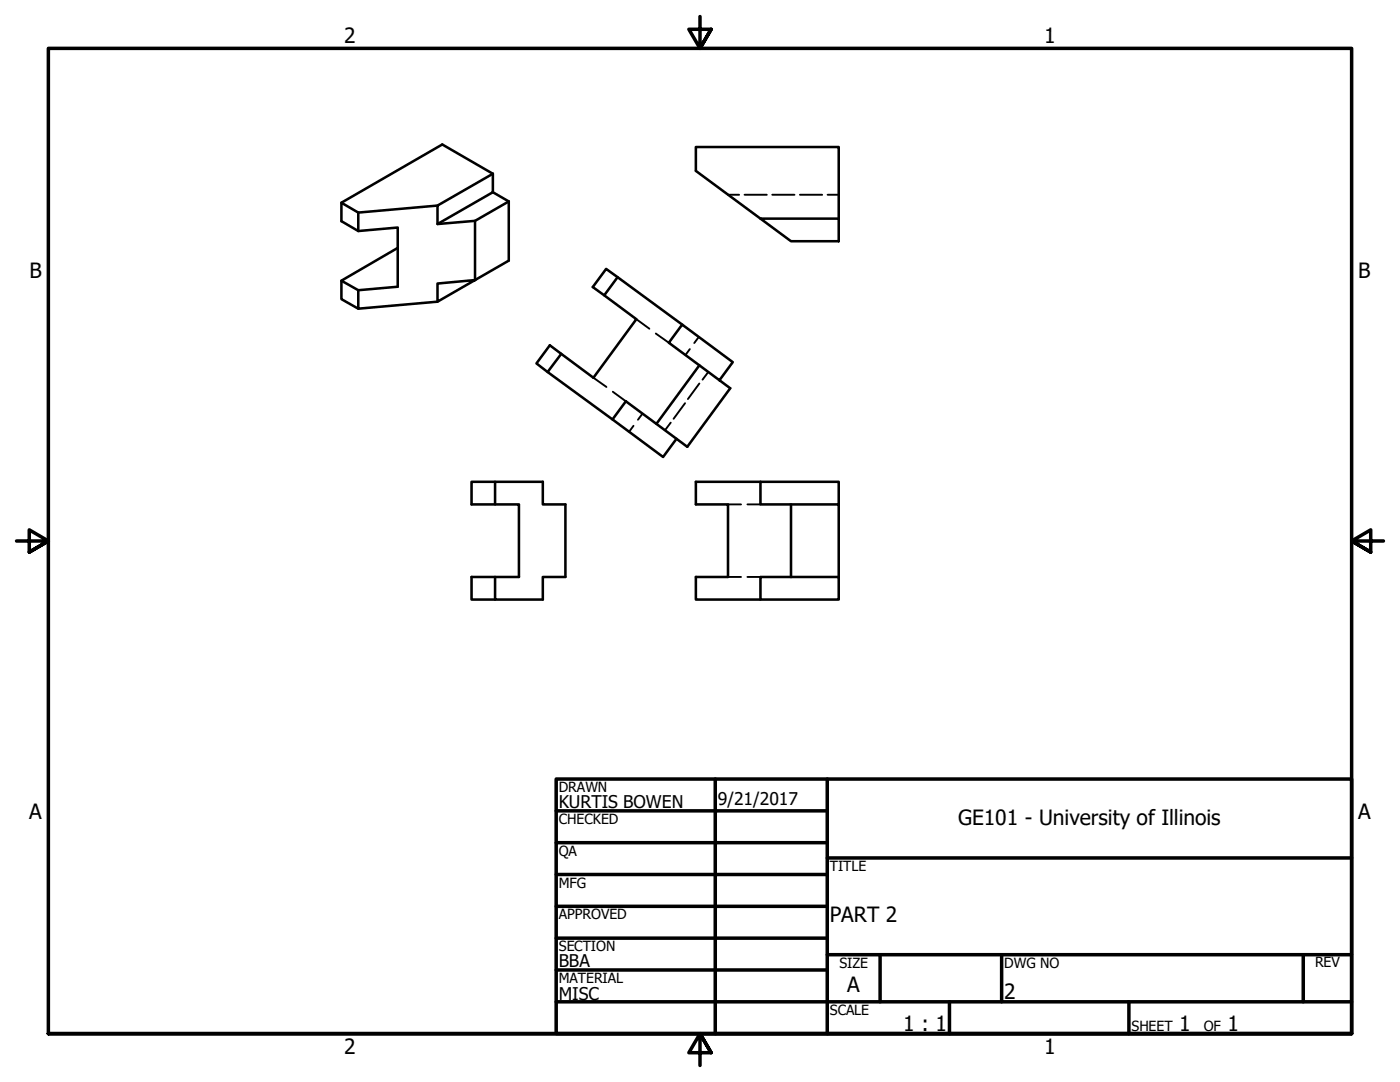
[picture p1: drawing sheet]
<svg xmlns="http://www.w3.org/2000/svg" width="279mm" height="216mm" viewBox="0 0 279 216" stroke-linecap="round" stroke-linejoin="round" font-family="sans-serif">
<!-- layer: Visible (ANSI) -->
<g fill="none" stroke="#000" stroke-width=".51">
<path d="M98.4 34.7l-11.1 6.3v3.7l7.5-.6 6.7-3.9M98.4 34.7v3.7l-11.1 6.3M98.4 34.7l-10.1-5.9-20.2 11.6M98.4 38.4l3.1 1.8M68.1 56v3.7l3.4 1.9M71.5 57.9v3.7l15.8-1.4M71.5 42.4v3.7M79.4 49.5l-11.3 6.5 3.4 1.9M87.3 41l-15.8 1.4-3.4-2v3.7l3.4 2 7.9-.7v11.8l-7.9 .7M101.5 40.2v11.8l-14.2 8.2v-3.6l7.5-.7v-11.8M123.3 55.3l-2.7 3.6M151.8 43.6l-12.9-9.5v-4.8h28.5v14.3"/>
<path d="M151.8 43.6h15.6v4.5h-9.5zM112 70.6l-2.7 3.6 12.9 9.5M136.1 64.8l-15.1-11.1-2.7 3.6 8.7 6.4-8.6 11.7-8.7-6.5-2.6 3.6 2.2 1.7M139.6 72.9l-8.6 11.7M143.6 75.9l2.6-3.6-10.1-7.5-2.6 3.6 12.2 9.1-8.5 11.7-12.3-9.1-2.7 3.6 10.1 7.5 2.7-3.6M98.8 96.1v4.5M151.8 96.1h-12.9v4.5h6.4v14.5h-6.4v4.5h12.9M98.8 115.1v4.5h9.5v-4.5h4.5v-14.5h-4.5v-4.5h-14.2v4.5h9.5v14.5h-9.5v4.5h4.7M151.8 115.1h15.6v4.5h-15.6zM157.9 100.6v14.5M167.4 100.6h-15.6v-4.5h15.6v19"/>
</g>
<!-- layer: Hidden (ANSI) -->
<g fill="none" stroke="#000" stroke-width=".38">
<path d="M145.3 38.9h2.2M148.6 38.9h4.4M154.1 38.9h4.5M159.6 38.9h4.5M165.2 38.9h2.2M118.4 75.4l2.6 1.8M122.3 78.2l2.6 1.9M127 63.7l2.6 1.9M130.9 66.5l2.6 1.9M137.7 69.7l-.9 1.2M139.4 67.2l-.8 1.3M139.6 76.5l-2.3 3.1"/>
<path d="M141.4 74.2l-1.2 1.6M126.4 85l-.9 1.2M128.2 82.5l-.9 1.3M133.9 84.3l-1.2 1.6M136.7 80.5l-2.3 3.1M145.3 115.1h2.6M145.3 100.6h2.6M149.2 115.1h2.6M149.2 100.6h2.6"/>
</g>
<!-- layer: Border (ANSI) -->
<g fill="none" stroke="#000" stroke-width=".7">
<path d="M139.7 3.3v6.4l-2.2-3.9h4.4l-2.2 3.9 2.2-3.9M3.3 107.9h6.4l-3.9-2.2v4.5l3.9-2.3-3.9 2.3M276.1 107.9h-6.4l3.9-2.2v4.5l-3.9-2.3 3.9 2.3M111 155.4h158.7v50.8h-158.7zM142.7 155.4v50.8M165.1 155.4v50.8M111 161.8h54.1M111 168.1h54.1M111 174.5h54.1M165.1 171.2h104.6M111 180.8h54.1M111 187.2h54.1"/>
<path d="M111 193.5h54.1M111 199.9h158.7M165.1 190.5h104.6M175.6 190.5v9.4M189.5 199.9v6.3M199.9 190.5v9.4M225.3 199.9v6.3M260.1 190.5v9.4M9.7 206.2v-196.5h260v196.5h-260h260M141.9 210.1l-2.2-3.9 2.2 3.9h-4.4l2.2-3.9v6.4"/>
</g>
<g font-size="4.2">
<text x="68.7" y="8.6">2</text>
<text x="208.4" y="8.6">1</text>
<text x="5.9" y="55.5">B</text>
<text x="271.1" y="55.5">B</text>
<text x="5.8" y="163.4">A</text>
<text x="191.2" y="164.5">GE101 - University of Illinois</text>
<text x="271" y="163.4">A</text>
<text x="165.6" y="184">PART 2</text>
<text x="169.1" y="198">A</text>
<text x="200.4" y="199.4">2</text>
<text x="180.3" y="205.7">1 : 1</text>
<text x="235.3" y="205.7">1</text>
<text x="245" y="205.7">1</text>
<text x="68.7" y="210.3">2</text>
<text x="208.4" y="210.3">1</text>
</g>
<g font-size="3.5">
<text x="111.5" y="161.2">KURTIS BOWEN</text>
<text x="143.3" y="160.7">9/21/2017</text>
<text x="111.5" y="193">BBA</text>
<text x="111.5" y="199.5">MISC</text>
</g>
<g font-size="2.8">
<text x="111.5" y="158">DRAWN</text>
<text x="111.5" y="164.4">CHECKED</text>
<text x="111.5" y="170.8">QA</text>
<text x="165.6" y="173.7">TITLE</text>
<text x="111.5" y="177.1">MFG</text>
<text x="111.5" y="183.5">APPROVED</text>
<text x="111.5" y="189.7">SECTION</text>
<text x="111.5" y="196.2">MATERIAL</text>
<text x="167.5" y="193.1">SIZE</text>
<text x="200.4" y="193.1">DWG NO</text>
<text x="262.4" y="193">REV</text>
<text x="165.6" y="202.5">SCALE</text>
<text x="225.8" y="205.7">SHEET</text>
<text x="240.2" y="205.7">OF</text>
</g>
</svg>
